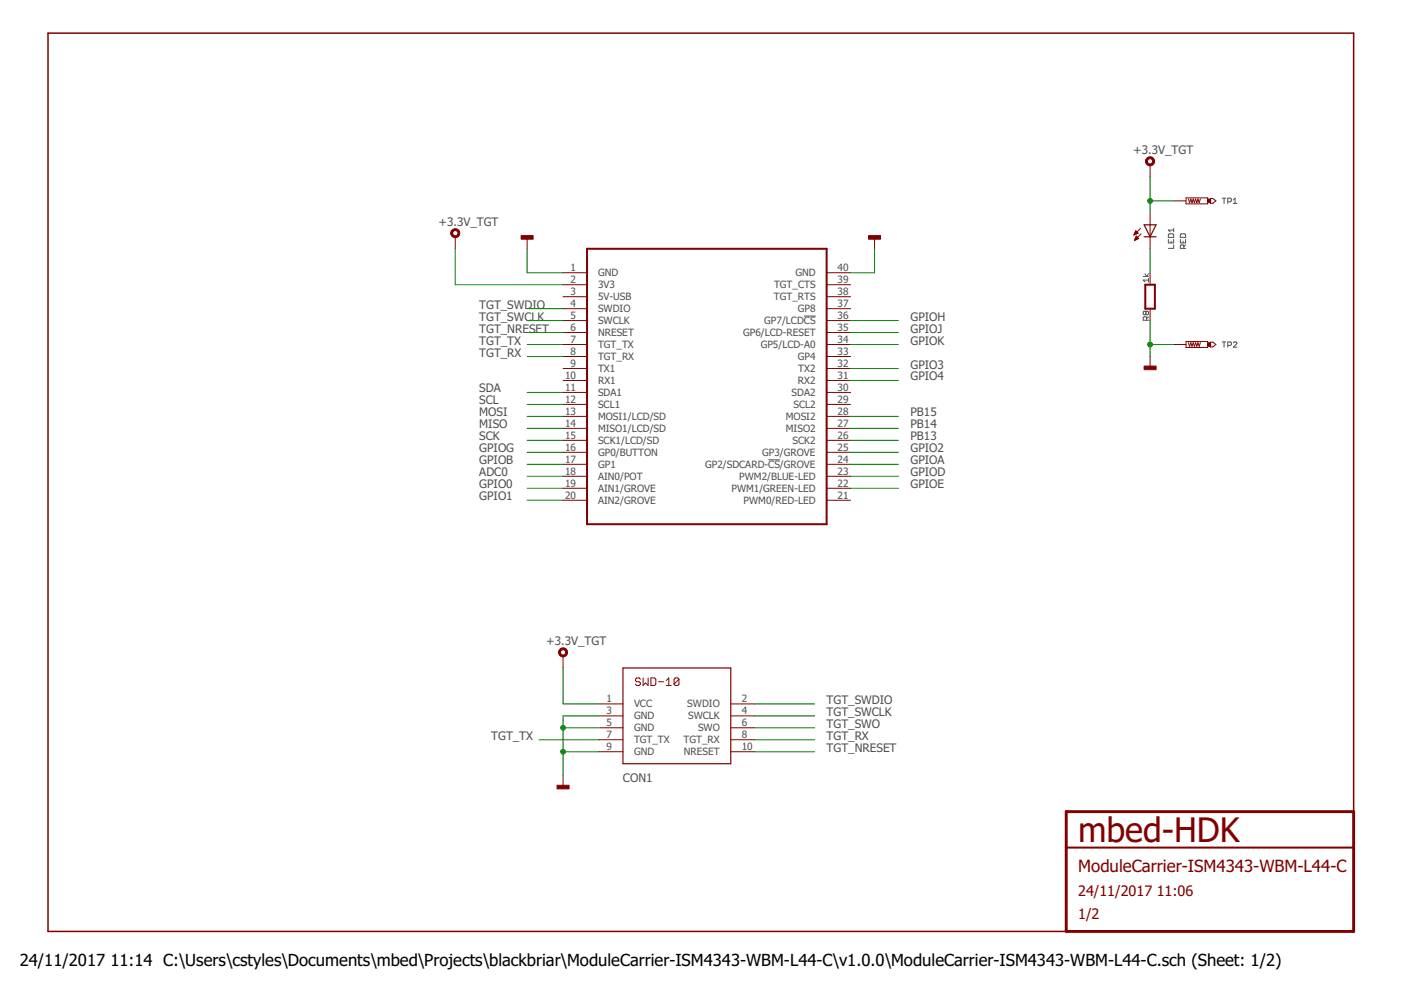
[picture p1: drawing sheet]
<svg xmlns="http://www.w3.org/2000/svg" width="297mm" height="210mm" viewBox="0 0 297 210" stroke-linecap="round" stroke-linejoin="round" font-family="sans-serif">
<g fill="none" stroke="#505050" stroke-width=".21">
<path d="M242.4 58.6h1.1M242.8 58l.3 .6 .4-.6M243.5 59.4h-1.1l.4 .4M243.5 59v.8M247.7 50.8v.7h1.1v-.7M247.7 49.8l.2-.2h.7l.2 .2v.5h-1.1zM248.3 51.1v.4M248.8 51.9v.8h-1.1M248.8 48.4v.7M248.8 48.8h-1.1l.4 .3M250.3 50.8v.7h1.1v-.7M250.4 49.6h.8l.2 .2v.5h-1.1v-.5z"/>
<path d="M250.8 51.1v.4M251 52.7v-.6l-.2-.2h-.4l-.1 .2v.6h1.1M251.4 51.9l-.4 .4M259.1 42h.8M259.5 42v1.1M260.3 42.8h.6l.2-.2v-.4l-.2-.2h-.6v1.1M261.5 42.4l.4-.4v1.1M261.5 43.1h.7M170.5 67h2.4M243 66.2l.1-.2 .4 .2v.3l-.2 .2-.3-.2M243 66.2l-.2-.2-.4 .2v.3l.2 .2 .4-.2M243 66.2v.3"/>
<path d="M243.1 67.9v-.6l-.1-.1h-.4l-.2 .1v.6h1.1M243.5 67.2l-.4 .3M259.1 72.5h.8M259.5 72.5v1.1M260.3 73.2h.6l.2-.2v-.3l-.2-.2h-.6v1.1M261.5 72.7l.2-.2h.3l.2 .2v.2l-.7 .7h.7M162.9 97.5h2.5"/>
</g>
<path d="M287 172.1v-165.1h-276.8v190.5h215.9" fill="none" stroke="#800000" stroke-width=".32"/>
<path d="M226.1 172.1h60.9v25.4h-60.9z" fill="none" stroke="#800000" stroke-width=".61"/>
<path d="M124.5 52.7h50.8v58.4h-50.8zM242.8 60.4h2.1v5h-2.1zM226.1 179.7h60.9" fill="none" stroke="#800000" stroke-width=".42"/>
<g fill="#800000" stroke="#800000" stroke-width=".21">
<path d="M95.8 48.9a.96 .96 0 0 1 1.5 0 .96 .96 0 0 1-.5 1.4 .96 .96 0 0 1-1.2-.9h.4a.56 .56 0 0 1 .7-.5 .56 .56 0 0 1 .2 .9 .56 .56 0 0 1-.9-.2v-.2h-.4z" fill-rule="evenodd"/>
<path d="M118.6 137.7a.96 .96 0 0 1 1.6 0 .96 .96 0 0 1-.5 1.5 .96 .96 0 0 1-1.3-.9h.4a.56 .56 0 0 1 .8-.5 .56 .56 0 0 1 .1 1 .56 .56 0 0 1-.8-.3l-.1-.2h-.4z" fill-rule="evenodd"/>
<path d="M243.1 33.6a.97 .97 0 0 1 1.5 .1 .97 .97 0 0 1-.5 1.4 .97 .97 0 0 1-1.2-.9h.4a.56 .56 0 0 1 .7-.6 .56 .56 0 0 1 .2 .9 .56 .56 0 0 1-.9-.1v-.2h-.4z" fill-rule="evenodd"/>
</g>
<g fill="none" stroke="#800000" stroke-width=".21">
<path d="M243.8 35v2.5M96.5 50.2v2.5M111.8 50.2v2.5M119.4 57.8h5.1M175.3 57.8h5M185.4 50.2v2.5M240.4 49.7h.2M240.5 49.6h.4M240.5 49.5h.7M240.5 50.9h.1M240.6 49.4h.6M240.6 50.8h.3"/>
<path d="M240.6 49.3h.5M240.6 50.7h.6M240.7 50.6h.7M240.7 49.1h.3M240.7 49h.2M240.7 50.5h.6M240.8 48.9l.5 .5-.9 .4zM240.8 50.3h.4M240.9 50.2h.1M240.9 50.1h.1M240.9 50.1l-.4 .9M240.9 50.1l.5 .5-.9 .4"/>
<path d="M241.8 48.4l-1.4 1.4M241.9 49.6l-1.4 1.4M243.8 45.1v7.6M243.8 57.8v2.6M248.9 42.6h2.6M251.5 42h4.5v1.2h-4.5zM252 42.2l.2 .8 .3-.8 .2 .8 .3-.8 .2 .8 .3-.8 .2 .8 .3-.8 .3 .8 .2-.8M256.6 42.1h.6l.6 .5-.6 .5h-.6zM119.4 73h5.1M119.4 60.4h5.1M119.4 62.9h5.1M119.4 65.4h5.1"/>
<path d="M119.4 68h5.1M119.4 70.5h5.1M119.4 75.6h5.1M119.4 78.1h5.1M175.3 73h5M175.3 60.4h5M175.3 62.9h5M175.3 65.4h5M175.3 68h5M175.3 70.5h5M175.3 75.6h5M175.3 78.1h5"/>
<path d="M243.8 65.4v2.6M243.8 75.6v2.5M248.9 73h2.6M251.5 72.4h4.5v1.3h-4.5zM252 72.7l.2 .7 .3-.7 .2 .7 .3-.7 .2 .7 .3-.7 .2 .7 .3-.7 .3 .7 .2-.7M256.6 72.5h.6l.6 .5-.6 .6h-.6zM119.4 80.7h5.1M119.4 83.2h5.1M119.4 85.7h5.1M119.4 88.3h5.1M119.4 90.8h5.1M119.4 93.4h5.1"/>
<path d="M119.4 95.9h5.1M119.4 98.4h5.1M175.3 80.7h5M175.3 83.2h5M175.3 85.7h5M175.3 88.3h5M175.3 90.8h5M175.3 93.4h5M175.3 95.9h5M175.3 98.4h5M119.4 101h5.1M119.4 103.5h5.1"/>
<path d="M119.4 106.1h5.1M175.3 101h5M175.3 103.5h5M175.3 106.1h5M119.4 139.1v2.5M127 149.2h5.1M127 151.8h5.1M127 154.3h5.1M127 156.8h5.1M127 159.4h5.1M135.8 144l-.3-.3h-.5l-.3 .3v.3l.3 .2h.5l.3 .3v.3l-.3 .2h-.5l-.3-.2M136.4 143.7v1.6l.5-.5 .5 .5v-1.6"/>
<path d="M138 143.7h.8l.2 .3v1.1l-.2 .2h-.8zM139.6 144.5h1.1M141.3 145.3h1M141.3 144.3l.5-.6v1.6M144 144l-.3-.3h-.5l-.3 .3v1.1M144 144v1.1l-.3 .2h-.5l-.3-.2M144 144l-1.1 1.1M154.9 149.2h5.1M154.9 151.8h5.1M154.9 154.3h5.1M154.9 156.8h5.1M154.9 159.4h5.1"/>
<path d="M119.4 164.5v2.5"/>
</g>
<g fill="#800000" stroke="#800000" stroke-width=".21">
<path d="M110.5 50h2.5v.7h-2.5z"/>
<path d="M184.1 50h2.6v.7h-2.6z"/>
<path d="M242.6 77.6h2.5v.8h-2.5z"/>
<path d="M256 42.2h.7v.8h-.7z"/>
<path d="M256 72.7h.7v.7h-.7z"/>
<path d="M118.1 166.5h2.5v.8h-2.5z"/>
</g>
<path d="M242.6 47.7h2.5l-1.3 2.5zM242.6 50.2h2.5M132.1 141.6h22.8v20.3h-22.8z" fill="none" stroke="#800000" stroke-width=".25"/>
<g fill="none" stroke="#008000" stroke-width=".21">
<path d="M243.8 37.5v7.6M96.5 52.7v7.7h22.9M111.8 52.7v5.1h7.6M185.4 52.7v5.1h-5.1M243.8 52.7v5.1M243.8 42.6h5.1M111.8 73h7.6M111.8 65.4h7.6M111.8 68h7.6M111.8 75.6h7.6M111.8 70.5h7.6M180.3 73h10.2"/>
<path d="M180.3 68h10.2M180.3 70.5h10.2M180.3 78.1h10.2M243.8 68v7.6M243.8 73h5.1M111.8 83.2h7.6M111.8 85.7h7.6M111.8 88.3h7.6M111.8 90.8h7.6M111.8 93.4h7.6M111.8 95.9h7.6M111.8 98.4h7.6"/>
<path d="M180.3 88.3h10.2M180.3 90.8h10.2M180.3 93.4h10.2M180.3 95.9h10.2M180.3 98.4h10.2M180.3 80.7h10.2M111.8 103.5h7.6M111.8 101h7.6M111.8 106.1h7.6M180.3 103.5h10.2M180.3 101h10.2M114.3 156.8h12.7"/>
<path d="M119.4 141.6v7.6h7.6M119.4 159.4h7.6M119.4 154.3h7.6M127 151.8h-7.6v12.7M160 149.2h12.7M160 151.8h12.7M160 159.4h12.7M160 154.3h12.7M160 156.8h12.7"/>
</g>
<g fill="#008000" stroke="#008000" stroke-width=".21">
<circle cx="243.8" cy="42.6" r=".51"/>
<circle cx="243.8" cy="73" r=".51"/>
<circle cx="119.4" cy="154.3" r=".51"/>
<circle cx="119.4" cy="159.4" r=".51"/>
</g>
<text font-size="7.2" fill="#800000" x="228.6" y="178.4">mbed-HDK</text>
<text font-size="3.6" fill="#800000" x="228.6" y="184.8">ModuleCarrier-ISM4343-WBM-L44-C</text>
<g font-size="3.5">
<text x="4.2" y="204.7">24/11/2017</text>
<text x="23.4" y="204.7">11:14 C:\Users\cstyles\Documents\mbed\Projects\blackbriar\ModuleCarrier-ISM4343-WBM-L44-C\v1.0.0\ModuleCarrier-ISM4343-WBM-L44-C.sch (Sheet: 1/2)</text>
</g>
<g font-size="3.1" fill="#800000">
<text x="228.6" y="189.9">24/11/2017</text>
<text x="245.3" y="189.9">11:06</text>
<text x="228.6" y="194.9">1/2</text>
</g>
<g font-size="2.5" fill="#505050">
<text x="240.3" y="32.7">+3.3V_TGT</text>
<text x="93" y="47.9">+3.3V_TGT</text>
<text x="101.6" y="65.4">TGT_SWDIO</text>
<text x="101.6" y="68">TGT_SWCLK</text>
<text x="101.6" y="70.5">TGT_NRESET</text>
<text x="193" y="68">GPIOH</text>
<text x="193" y="70.5">GPIOJ</text>
<text x="101.6" y="73.1">TGT_TX</text>
<text x="101.6" y="75.6">TGT_RX</text>
<text x="193" y="73.1">GPIOK</text>
<text x="101.6" y="83.2">SDA</text>
<text x="193" y="78.1">GPIO3</text>
<text x="193" y="80.7">GPIO4</text>
<text x="101.6" y="85.8">SCL</text>
<text x="101.6" y="88.3">MOSI</text>
<text x="193" y="88.3">PB15</text>
<text x="101.6" y="90.8">MISO</text>
<text x="101.6" y="93.4">SCK</text>
<text x="101.6" y="95.9">GPIOG</text>
<text x="193" y="95.9">GPIO2</text>
<text x="193" y="90.8">PB14</text>
<text x="193" y="93.4">PB13</text>
<text x="101.6" y="101">ADC0</text>
<text x="101.6" y="98.4">GPIOB</text>
<text x="193" y="98.4">GPIOA</text>
<text x="193" y="101">GPIOD</text>
<text x="101.6" y="103.5">GPIO0</text>
<text x="101.6" y="106.1">GPIO1</text>
<text x="193" y="103.5">GPIOE</text>
<text x="115.8" y="136.8">+3.3V_TGT</text>
<text x="175.3" y="149.2">TGT_SWDIO</text>
<text x="175.3" y="151.8">TGT_SWCLK</text>
<text x="175.3" y="154.3">TGT_SWO</text>
<text x="104.1" y="156.9">TGT_TX</text>
<text x="175.3" y="156.9">TGT_RX</text>
<text x="175.3" y="159.4">TGT_NRESET</text>
<text x="132.1" y="165.7">CON1</text>
</g>
<g font-size="2.1" fill="#505050">
<text x="121" y="57.5">1</text>
<text x="126.8" y="58.6">GND</text>
<text x="168.6" y="58.6">GND</text>
<text x="177.6" y="57.5">40</text>
<text x="121" y="60">2</text>
<text x="121" y="62.5">3</text>
<text x="121" y="65.1">4</text>
<text x="126.8" y="61.1">3V3</text>
<text x="126.8" y="63.7">5V-USB</text>
<text x="164.1" y="63.7">TGT_RTS</text>
<text x="164.1" y="61.1">TGT_CTS</text>
<text x="177.6" y="65.1">37</text>
<text x="177.6" y="62.5">38</text>
<text x="177.6" y="60">39</text>
<text x="121" y="67.6">5</text>
<text x="121" y="70.2">6</text>
<text x="126.8" y="66.2">SWDIO</text>
<text x="126.8" y="68.7">SWCLK</text>
<text x="126.8" y="71.3">NRESET</text>
<text x="157.6" y="71.3">GP6/LCD-RESET</text>
<text x="162" y="68.7">GP7/LCDCS</text>
<text x="169.2" y="66.2">GP8</text>
<text x="177.6" y="70.2">35</text>
<text x="177.6" y="67.6">36</text>
<text x="121" y="72.7">7</text>
<text x="121" y="75.2">8</text>
<text x="121" y="77.8">9</text>
<text x="126.8" y="73.8">TGT_TX</text>
<text x="126.8" y="76.4">TGT_RX</text>
<text x="161.3" y="73.8">GP5/LCD-A0</text>
<text x="169.2" y="76.4">GP4</text>
<text x="177.6" y="77.8">32</text>
<text x="177.6" y="75.2">33</text>
<text x="177.6" y="72.7">34</text>
<text x="119.8" y="80.3">10</text>
<text x="119.8" y="82.9">11</text>
<text x="126.8" y="78.9">TX1</text>
<text x="126.8" y="81.4">RX1</text>
<text x="126.8" y="84">SDA1</text>
<text x="167.8" y="84">SDA2</text>
<text x="169.2" y="81.4">RX2</text>
<text x="169.3" y="78.9">TX2</text>
<text x="177.6" y="82.9">30</text>
<text x="177.6" y="80.3">31</text>
<text x="119.8" y="85.4">12</text>
<text x="119.8" y="87.9">13</text>
<text x="126.8" y="86.5">SCL1</text>
<text x="126.8" y="89.1">MOSI1/LCD/SD</text>
<text x="166.6" y="89.1">MOSI2</text>
<text x="168.2" y="86.5">SCL2</text>
<text x="177.6" y="87.9">28</text>
<text x="177.6" y="85.4">29</text>
<text x="119.8" y="90.5">14</text>
<text x="119.8" y="93">15</text>
<text x="119.8" y="95.6">16</text>
<text x="126.8" y="91.6">MISO1/LCD/SD</text>
<text x="126.8" y="94.1">SCK1/LCD/SD</text>
<text x="166.6" y="91.6">MISO2</text>
<text x="168" y="94.1">SCK2</text>
<text x="177.6" y="95.6">25</text>
<text x="177.6" y="93">26</text>
<text x="177.6" y="90.5">27</text>
<text x="119.8" y="98.1">17</text>
<text x="119.8" y="100.6">18</text>
<text x="126.8" y="96.7">GP0/BUTTON</text>
<text x="126.8" y="99.2">GP1</text>
<text x="126.8" y="101.8">AIN0/POT</text>
<text x="149.5" y="99.2">GP2/SDCARD-CS/GROVE</text>
<text x="156.7" y="101.8">PWM2/BLUE-LED</text>
<text x="161.6" y="96.7">GP3/GROVE</text>
<text x="177.6" y="100.6">23</text>
<text x="177.6" y="98.1">24</text>
<text x="119.8" y="103.2">19</text>
<text x="119.8" y="105.7">20</text>
<text x="126.8" y="104.3">AIN1/GROVE</text>
<text x="126.8" y="106.8">AIN2/GROVE</text>
<text x="155.1" y="104.3">PWM1/GREEN-LED</text>
<text x="157.7" y="106.8">PWM0/RED-LED</text>
<text x="177.6" y="105.7">21</text>
<text x="177.6" y="103.2">22</text>
<text x="128.6" y="148.9">1</text>
<text x="134.4" y="150">VCC</text>
<text x="145.7" y="150">SWDIO</text>
<text x="157.3" y="148.9">2</text>
<text x="128.6" y="151.4">3</text>
<text x="128.6" y="154">5</text>
<text x="134.4" y="152.5">GND</text>
<text x="134.4" y="155.1">GND</text>
<text x="145.9" y="152.5">SWCLK</text>
<text x="148" y="155.1">SWO</text>
<text x="157.3" y="151.4">4</text>
<text x="157.3" y="154">6</text>
<text x="128.6" y="156.5">7</text>
<text x="128.6" y="159">9</text>
<text x="134.4" y="157.6">TGT_TX</text>
<text x="134.4" y="160.2">GND</text>
<text x="144.9" y="157.6">TGT_RX</text>
<text x="145" y="160.2">NRESET</text>
<text x="157.3" y="156.5">8</text>
<text x="157.3" y="159">10</text>
</g>
</svg>
